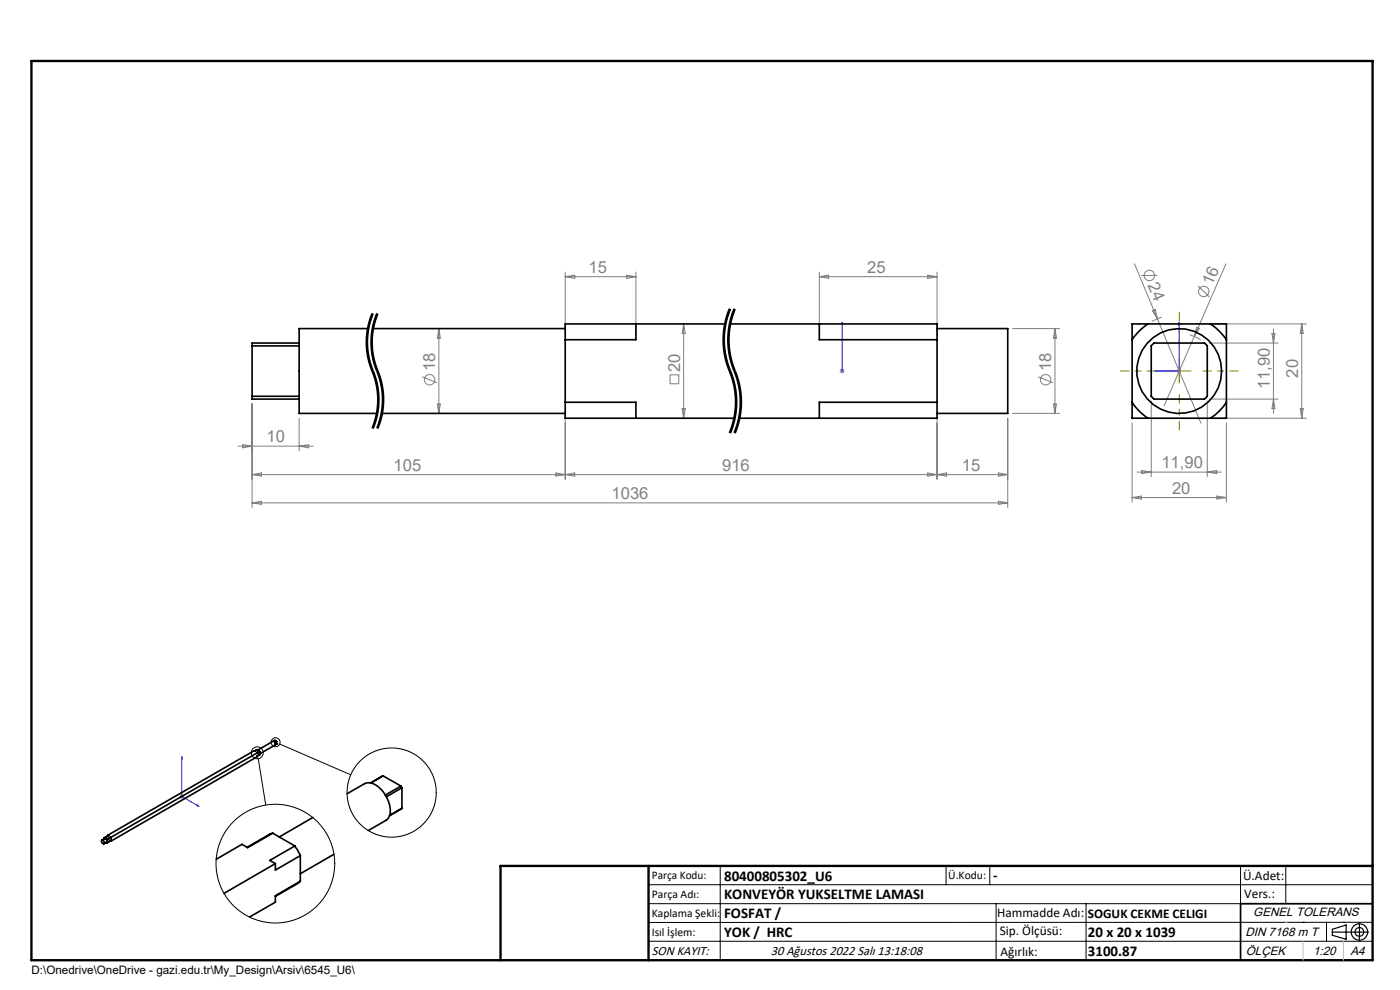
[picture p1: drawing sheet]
<svg xmlns="http://www.w3.org/2000/svg" width="297mm" height="210mm" viewBox="0 0 297 210" stroke-linecap="round" stroke-linejoin="round" font-family="sans-serif">
<g fill="none" stroke="#808080" stroke-width=".21">
<path d="M119.9 57.7v13.4M119.9 58.7h15M119.9 58.7l2-.3v.6zM132.9 58.4l2 .3-2 .3zM134.9 57.7v13.4M173.8 58.7h25M173.8 57.7v13.4M173.8 58.7l2-.3v.6zM196.8 58.4l2 .3-2 .3zM198.8 57.7v13.4M240.7 55.9l14.1 33.9M245.5 58.4h-3.4"/>
<path d="M260.1 56l-13.1 30M89.6 79.9l3.1 1.3M93.1 69.7l.3 2h-.6zM93.1 69.7v18M142.1 79.5h1.9v1.9h-1.9zM145 68.7l.4 2h-.7zM145 68.7v20M178.1 78.7h1M178.3 78.3l.7 .7M178.6 78.2v1M179 78.3l-.7 .7M214.8 69.7h10"/>
<path d="M220.2 79.9l3.2 1.3M223.8 69.7v18M223.8 69.7l.3 2h-.6zM244.5 65.9l.6-.2 .4 1.9zM246.5 67.3l-2.1 .9M249.7 78.7h.9M249.8 78.3l.7 .7M250.2 78.2v1M250.5 78.3l-.7 .7M252.4 71l2.3 1.1M253.9 69.4l.6 .3-1.1 1.7zM254.2 60.6l2.4 2.4"/>
<path d="M256.5 72.8h14.6M257.8 68.7h19.4M269.8 70.8h.7l-.3 2zM270.2 69.8v17.9M276.2 68.7l.3 2h-.7zM276.2 68.7v20M50.5 94.6h16M51.5 94.3l2 .3-2 .4zM53.5 85.6v22.1M63.5 88.7v7M63.5 94.6l2-.3v.7zM92.8 85.7h.6l-.3 2z"/>
<path d="M119.9 86.4v15.3M144.7 86.7h.7l-.4 2zM198.8 88.7v13M213.8 88.7v19M214.8 87.7h10M223.5 85.7h.6l-.3 2zM240.2 89.7v16.8M242.2 99.8l2 .3-2 .4zM244.2 85v16.1M256.1 85v16.1M256.5 84.7h14.6M257.8 88.7h19.4"/>
<path d="M260.2 89.7v16.8M270.2 84.7l.3 2h-.7zM275.8 86.7h.7l-.3 2zM53.5 100.7h160.3M53.5 100.7l2-.4v.7zM53.5 106.7l2-.4v.7zM53.5 106.7h160.3M117.9 100.3l2 .4-2 .3zM119.9 100.7l2-.4v.7zM196.8 100.3l2 .4-2 .3zM198.8 100.7l2-.4v.7zM211.8 106.3l2 .4-2 .3z"/>
<path d="M211.8 100.3l2 .4-2 .3zM240.2 105.5h20M240.2 105.5l1.9-.3v.7zM241.2 100.1h17.9M256.1 100.1l2-.3v.7zM258.2 105.2l2 .3-2 .4zM38.1 168.9h1M38.2 168.6l.7 .7M38.6 168.4v1M38.9 168.6l-.7 .7"/>
<circle cx="243.8" cy="58.4" r="1.1"/>
<circle cx="255.4" cy="61.8" r="1.11"/>
<circle cx="91.1" cy="80.5" r="1.11"/>
<circle cx="221.8" cy="80.6" r="1.12"/>
</g>
<path d="M154.8 65.5a17.1 17.1 0 0 0 0 13.2M154.8 78.7a17.1 17.1 0 0 1 0 13.2M155.8 65.5a17.1 17.1 0 0 0 0 13.2M155.8 78.7a17.1 17.1 0 0 1 0 13.2" fill="none" stroke="#000" stroke-width=".21" stroke-dasharray="6.3 1.3 1.3 1.3" stroke-dashoffset="1.5" stroke-linecap="butt"/>
<path d="M79 66.5a15.8 15.8 0 0 0 0 12.2M79 78.7a15.8 15.8 0 0 1 0 12.2M80 66.5a15.8 15.8 0 0 0 0 12.2M80 78.7a15.8 15.8 0 0 1 0 12.2" fill="none" stroke="#000" stroke-width=".21" stroke-dasharray="6.3 1.3 1.3 1.3" stroke-dashoffset="2" stroke-linecap="butt"/>
<g fill="none" stroke="#000" stroke-width=".21">
<path d="M77.7 70.9a18.8 18.8 0 0 0 1.7 9.4l.5 2.2 .2 2.3M78 73.2l.2 1.6 .5 2.2M78.3 68.1l-.6 2.8M78.6 77l.4 1.1M78.7 70.9a18.8 18.8 0 0 0 1.7 9.4l.5 2.2 .2 2.3M78.9 66.4l-.6 1.7M79 78.1l.4 1.1M79 73.2l.1 .5M79 66.5a16.3 16.3 0 0 0 .4 13.3 15.8 15.8 0 0 1-.4 11.1M79 73.7l.7 3.3M79.1 71.5l-.1 1.7M79.2 66.6a15.7 15.7 0 0 0-1.2 6.6"/>
<path d="M79.3 68.1l-.6 2.8M79.4 79.2l.5 1.6M79.6 77l.4 1.1M79.9 66.4l-.6 1.7M80 78.1l.4 1.1M80 66.5a16.3 16.3 0 0 0 .4 13.3 15.8 15.8 0 0 1-.4 11.1M80.2 66.6a15.6 15.6 0 0 0-1.2 4.9M80.4 79.2l.5 1.6M153.4 70.6v3M153.4 73.6a19.6 19.6 0 0 0 1.7 6.2M154 75.3l.9 3M154 68.9l-.2 1.8a17 17 0 0 0 .2 4.6"/>
<path d="M154.4 70.6v3M154.4 73.6a19.6 19.6 0 0 0 1.7 6.2M154.7 65.4l-.9 2.9-.4 2.3M154.8 65.5a17.8 17.8 0 0 0 .5 14.6 17.1 17.1 0 0 1-.5 11.8M154.9 78.3l.1 .3zM155 75.3l.5 2 .9 2.4M155 68.9l-.2 1.8a17 17 0 0 0 .2 4.6M155 65.6l-1 3.3M155 78.6l.8 2.3 .4 2.3M155.1 79.8l.3 1.2M155.7 65.4l-.9 2.9-.4 2.3M155.8 65.5a17.8 17.8 0 0 0 .5 14.6 17.1 17.1 0 0 1-.5 11.8"/>
<path d="M156 65.6l-1 3.3M156.1 79.8l.3 1.2M156.4 79.7l.7 2.9 .2 3M79.4 90.4l-.2 .5M79.7 88.1l-.8 2.7M79.9 88.8l-.5 1.6M79.9 80.8l.5 2.3v1.7M80.1 84.8l-.4 3.3M80.4 90.4l-.2 .5M80.4 84.8l-.1 2.3-.4 1.7M80.7 88.1l-.8 2.7M80.9 88.8l-.5 1.6"/>
<path d="M80.9 80.8l.5 2.3v1.7M81.1 84.8l-.4 3.3M81.4 84.8l-.1 2.3-.4 1.7M155.4 81l.5 2.8M155.4 90.8l-.4 1.1M155.9 83.8l.1 .6M156 84.4l-.2 3.5-.4 1.7-.7 2.2M156.2 87.4l-.8 3.4M156.2 83.2l.1 2.4M156.3 85.6l-.1 1.7M156.4 81l.5 2.8M156.4 90.8l-.4 1.1"/>
<path d="M156.9 83.8l.1 .6M157 84.4v1.8M157 86.1l-.4 2.9-.9 2.8M157.3 85.6a17.3 17.3 0 0 1-.9 5.2M59.3 157.8l15.1 6.6M54.8 160.9l1.6 9.9M137.6 187.7h153.6M137.6 191.7h153.6M137.6 199.7h153.6M152.8 183.7v20M200.7 183.7v4M210 183.7v4"/>
<path d="M211.3 191.7v12M230.4 191.7v12M263.2 183.7v20M272.8 183.7v8M276.4 195.6h.1M281.4 195.6v4.1M285 195.6h.1M291.2 195.6l-153.6 .1"/>
<circle cx="54.6" cy="159.7" r="1.26"/>
<circle cx="58.5" cy="157.4" r=".95"/>
</g>
<g fill="none" stroke="#000" stroke-width=".25">
<path d="M282.6 197.7h7.8M282.6 197.1l3-.9v3l-3-.8zM288.4 195.8v3.8M106.2 203.7h185"/>
<circle cx="288.4" cy="197.7" r="1.74"/>
<circle cx="288.4" cy="197.7" r=".93"/>
</g>
<path d="M178.6 78.6v.2zM178.6 68.4v.5v-.5M178.6 78.7h.1M178.6 68.4v10.3M245 78.7l.5-.1v.2zM250.2 68.4v10.3h-5.2M250.2 68.4l.1 .5h-.3zM38.6 160.5l.1 .5-.2-.1zM38.6 160.5v8.4l3.6 2.2M41.8 170.7l.4 .4-.4-.2z" fill="none" stroke="#00f" stroke-width=".21"/>
<path d="M245.2 78.7h-7.5M250.2 73.7v-7.5M255.2 78.7h7.5M250.2 83.7v7.5" fill="none" stroke="#808000" stroke-width=".21" stroke-dasharray="15.2 1.3 1.3 1.3" stroke-dashoffset="13.4"/>
<path d="M247.6 78.7h5.1M250.2 76.2v5" fill="none" stroke="#808000" stroke-width=".21"/>
<path d="M291.2 191.7h-28v12" fill="none" stroke="#000" stroke-width=".35"/>
<path d="M6.7 12.9h284.5v190.8h-284.5zM137.6 183.7v20M291.2 183.7h-185v20" fill="none" stroke="#000" stroke-width=".5"/>
<path d="M276.4 199.7v4M285 199.7v4" fill="none" stroke="#c0c0c0" stroke-width=".21"/>
<path d="M272.8 195.6h.1" fill="none" stroke="#c0c0c0" stroke-width=".25"/>
<g fill="#00f">
<path d="M178.6 78.6v.2zM178.6 68.4v.5z"/>
<path d="M41.8 170.7l.4 .4-.4-.2zM38.6 160.5l.1 .5-.2-.1z"/>
<path d="M245 78.7l.5 .1v-.2zM250.2 68.4l-.2 .5h.3z"/>
</g>
<g fill="none" stroke="#000" stroke-width=".35">
<path d="M53.5 73.4h10M53.5 73.4v10.7M63.5 72.8h-10v.6M78.1 69.7h-14.6v18h16.5M79.1 69.7h40.8M119.9 72.1v13.2M134.9 68.7v3.4h-15M153.8 68.7h-33.9v3.4M154.9 68.7h43.9v3.4M173.8 68.7v3.4h25M198.8 69.7h15v18h-15M198.8 72.1v13.2"/>
<path d="M240.2 68.7h20v20h-20zM243.5 68.7a12.6 12.6 0 0 0-3.3 3.4M244.5 73.1l.3-.3h10.7l.3 .3 .3 .3v10.7l-.2 .2-.4 .4-10.8-.1-.5-.5v-10.7zM256.8 68.7a12.1 12.1 0 0 1 3.4 3.4M53.5 84.1v.6h10M53.5 84.1h10M81 87.7h38.9M119.9 85.3v3.4h35.9M119.9 85.3h15v3.4M198.8 85.3v3.4h-42M198.8 85.3h-25v3.4M240.2 85.3a12.1 12.1 0 0 0 3.3 3.4"/>
<path d="M260.2 85.3a11.6 11.6 0 0 1-3.4 3.4M54 159.3h-.1l-31 17.9M54.5 159l-.5 .3M54.5 159l.5 .3M54.6 159.7l-31 17.9M54.6 159.1l3.4-1.9 .3 .3v.5l-3.2 1.9M55 159.3l.1 .2M55 159.3l-.5 .3 .1 .1M55.1 159.5l-.5 .3v-.1M55.1 159.5v.5M58.3 157.1h.1M58.3 157.1l-.3 .1"/>
<path d="M58.3 157.1l.4 .2M58.7 157.3h.1M58.7 157.8h.1M58.7 157.8l-.3 .1M58.7 157.3l-.4 .2M58.7 157.3v.5M21.5 178.3a.41 .41 0 0 1 .5 .2 .41 .41 0 0 1-.1 .5l-.2-.2zM21.6 178.2l.6-.3a.51 .51 0 0 1 .4 .8l-.6 .3M22.1 177.7l-.1 .3M22.1 177.7l.5 .3M22.5 178.7h.2M22.6 178l.1 .2"/>
<path d="M22.7 178.2v.5M22.9 177.2h.1M22.9 177.2v.1M23 177.2l-.9 .6M23 177.2l-.9 .5M23.5 177.5l.1 .2M23.5 177.5l.1 .1M23.5 177.5l-.9 .5M23.5 178.3l.1 .1M23.6 178.3l-.9 .5M23.6 177.6v.1M23.6 178.3v.1"/>
<path d="M23.6 178.3l-.9 .4M23.6 177.7l-.9 .5M54.6 160.4v.1l-31 17.9M55.1 160l-.5 .4M57.9 176.7l-.7 .3-4.8 2.7M57.9 176.7l-5.4 3.1-1.2-.7-5.4 3.2M57.9 176.7l4.6 2.7M62.5 179.4l1.2 2.1M62.5 179.4l-5.3 3.1 1.2 .7M66.4 173.4l-7.2 4.1M73.6 168.4l3.8-2.2a2.65 2.65 0 0 1 3 .8 6.4 6.4 0 0 1 2.3 6l-.3 .5-.5 .5-3.8 2.2M78.6 166.1l2.6-1.5z"/>
<path d="M81.2 164.6l3.9 2.1M82.7 173l2.6-1.5zM85.1 166.7l.2 .4M85.1 166.7l-3.4 2M85.3 167.1l-3.3 1.9M85.3 167.1v4.4M58.4 183.2l-10.9 6.3M63.7 186.9l-.5 .5-4.8 2.7M63.7 181.5l-5.3 3.1v-1.4M63.7 186.9l-5.3 3.1v1.4l-5.4 3.1M63.7 181.5v5.4M70.8 181.2l-7.1 4.1"/>
<circle cx="250.2" cy="78.7" r="9"/>
</g>
<g fill="none" stroke="#000" stroke-width=".21">
<circle cx="83.1" cy="168.1" r="9.5"/>
<circle cx="58.4" cy="183.2" r="12.6"/>
</g>
<g font-size="3.5" fill="#808080">
<text x="124.8" y="57.9">15</text>
<text x="184" y="57.9">25</text>
<text x="243.4" y="60.5" transform="rotate(67 243.4 60.5)">24</text>
<text x="257.2" y="60.7" transform="rotate(-66 257.2 60.7)">16</text>
<text x="92.3" y="78.8" transform="rotate(-90 92.3 78.8)">18</text>
<text x="144.3" y="78.9" transform="rotate(-90 144.3 78.9)">20</text>
<text x="223" y="78.8" transform="rotate(-90 223 78.8)">18</text>
<text x="269.4" y="82.6" transform="rotate(-90 269.4 82.6)">11,90</text>
<text x="275.4" y="80.1" transform="rotate(-90 275.4 80.1)">20</text>
<text x="56.5" y="93.8">10</text>
<text x="83.5" y="99.8">105</text>
<text x="153.2" y="99.8">916</text>
<text x="204.1" y="99.8">15</text>
<text x="246.4" y="99.3">11,90</text>
<text x="129.7" y="105.8">1036</text>
<text x="248.6" y="104.7">20</text>
</g>
<g font-size="3.2">
<text x="153.6" y="186.8">80400805302_U6</text>
<text x="153.6" y="190.8">KONVEYÖR YUKSELTME LAMASI</text>
<text x="210.7" y="186.6">-</text>
<text x="153.6" y="194.8">FOSFAT /</text>
<text x="153.6" y="198.8">YOK / HRC</text>
<text x="230.8" y="198.7">20 x 20 x 1039</text>
<text x="230.8" y="202.8">3100.87</text>
</g>
<g font-size="2.8">
<text x="263.7" y="186.7">Ü.Adet:</text>
<text x="263.9" y="190.5">Vers.:</text>
<text x="211.5" y="194.5">Hammadde Adı:</text>
<text x="230.8" y="194.7">SOGUK CEKME CELIGI</text>
<text x="138.3" y="202.6">SON KAYIT:</text>
<text x="163.6" y="202.6">30 Ağustos 2022 Salı 13:18:08</text>
<text x="212.1" y="198.4">Sip. Ölçüsü:</text>
<text x="212.2" y="202.7">Ağırlık:</text>
</g>
<g font-size="2.6">
<text x="265.9" y="194.4">GENEL TOLERANS</text>
<text x="264.2" y="198.5">DIN 7168 m T</text>
<text x="264.3" y="202.6">ÖLÇEK</text>
<text x="278.5" y="202.6">1:20</text>
<text x="286.5" y="202.6">A4</text>
</g>
<g font-size="2.5">
<text x="138.3" y="186.4">Parça Kodu:</text>
<text x="138.3" y="190.5">Parça Adı:</text>
<text x="201.2" y="186.5">Ü.Kodu:</text>
<text x="138.3" y="194.5">Kaplama Şekli:</text>
<text x="138.3" y="198.6">Isıl İşlem:</text>
<text x="6.7" y="206.7">D:\Onedrive\OneDrive - gazi.edu.tr\My_Design\Arsiv\6545_U6\</text>
</g>
</svg>
